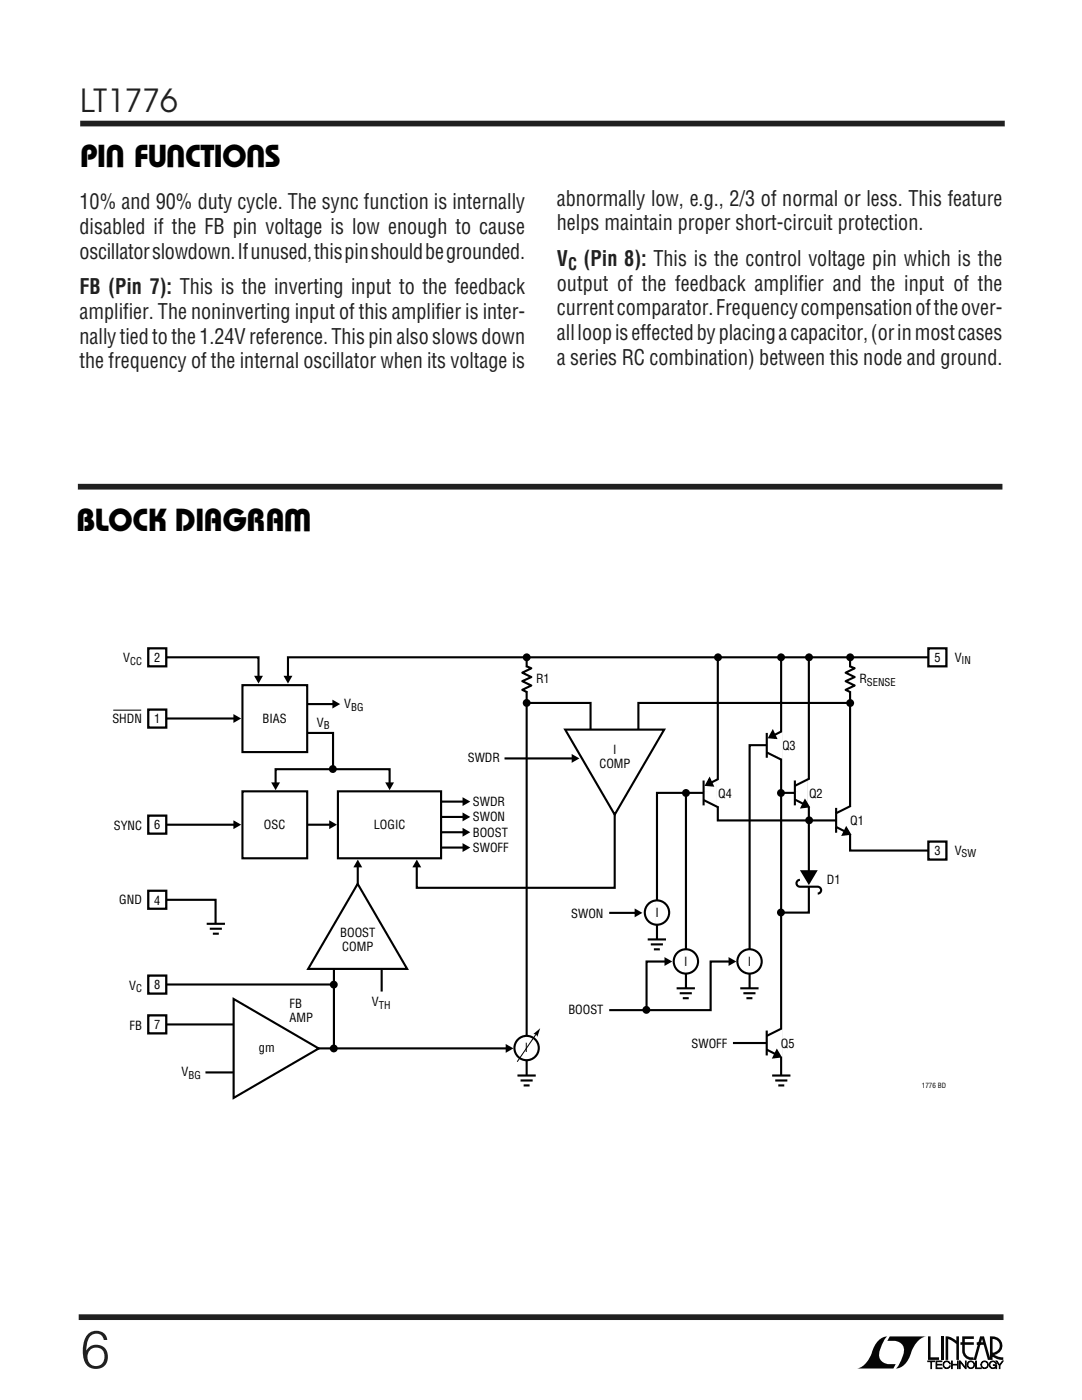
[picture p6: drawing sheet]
<svg xmlns="http://www.w3.org/2000/svg" width="216mm" height="279mm" viewBox="0 0 216 279" stroke-linecap="round" stroke-linejoin="round" font-family="sans-serif">
<path d="M16 24.7h184.5M15.7 262.9h184.5" fill="none" stroke="#231f20" stroke-width="1.1" stroke-linecap="butt"/>
<g fill="#170000">
<path d="M185.2 266.7h.5v4.2h1.7v.5h-2.2z"/>
<path d="M175 267.8a2.67 2.67 0 0 1 2-1.1 5.3 5.3 0 0 0-1.5 4.3 2.68 2.68 0 0 0 3.2 1.2l-.4 .9h-7.3a5.1 5.1 0 0 0 3.2-3.9z"/>
<path d="M177.5 266.7h7.3a5.1 5.1 0 0 0-3.2 3.9 3.4 3.4 0 0 1-2.9 2.5 5.3 5.3 0 0 0 1.6-4.2 2.68 2.68 0 0 0-3.2-1.3z"/>
<path d="M187.7 266.7h.6v4.7h-.6z"/>
<path d="M188.7 266.7l1.1 .2 1 .7v-.9h.6v4.7h-.6v-3.2l-.9-.6-.7-.4v4.2h-.5z"/>
</g>
<g fill="#170000" stroke="#170000" stroke-width=".2">
<path d="M185.1 271.6h1.4v.1h-.6v1.4h-.2v-1.4h-.6z"/>
<path d="M186.8 271.6h1.1v.1h-1v.6h1v.1h-1v.6h1.1v.1h-1.2z"/>
<path d="M189.9 271.6h.1v.7h1.1v-.7h.1v1.5h-.1v-.7h-1.1v.7h-.1z"/>
<path d="M191.5 271.6h.1l1 1.3v-1.3h.2v1.5h-.2l-1-1.3v1.3h-.1z"/>
<path d="M194.7 271.6h.1v1.4h1v.1h-1.1z"/>
<path d="M198.8 271.6h.1l.6 .8 .5-.8h.2l-.7 .9v.6h-.1v-.6z"/>
</g>
<path d="M192 266.7h2.3v.5h-1.8v.7h1.8v.5h-1.8v1.2a1.37 1.37 0 0 0 1.8 1.3v.5l1.3-4.7h.7l1.2 4.2v-4.2a1.91 1.91 0 0 1 2.5 1.4 1.91 1.91 0 0 1-1.6 2.3l.8 .4 1 .1v.5h-.4a3.5 3.5 0 0 1-1.9-.8v-.6a1.39 1.39 0 0 0 1.6-1.3 1.39 1.39 0 0 0-1.4-1.5v4.2h-1l-.8-3h-1.4v-.5h1.2l-.1-.7-1.2 4.2a2.13 2.13 0 0 1-2.7-1.3l-.1-1.7h-.4v-.5h.4z" fill="#170000"/>
<g fill="#170000" stroke="#170000" stroke-width=".2">
<path d="M193.2 271.8a.75 .75 0 0 1 1.2 .2 .75 .75 0 0 1-.5 1.1 .75 .75 0 0 1-.9-.7h.1a.61 .61 0 0 0 .9 .5 .61 .61 0 0 0 .2-1 .61 .61 0 0 0-1 .2l-.1 .3h-.1z"/>
<path d="M195.9 271.8a.75 .75 0 0 1 1.2 .2 .75 .75 0 0 1-.4 1.1 .75 .75 0 0 1-1-.7h.2a.61 .61 0 0 0 .8 .5 .61 .61 0 0 0 .2-1 .61 .61 0 0 0-1 .2v.3h-.2z"/>
<path d="M197.6 271.8a.75 .75 0 0 1 1.2 .3h-.1a.61 .61 0 0 0-1-.2 .61 .61 0 0 0 .1 1 .61 .61 0 0 0 .9-.4h-.5v-.1h.7v.7h-.2v-.3a.76 .76 0 0 1-1.1 .1 .76 .76 0 0 1 0-1.1z"/>
<path d="M188.4 271.8a.74 .74 0 0 1 1.2 .4h-.1a.61 .61 0 0 0-.9-.3 .61 .61 0 0 0-.1 .9 .61 .61 0 0 0 1-.2h.1a.75 .75 0 0 1-1.1 .4 .75 .75 0 0 1-.1-1.2z"/>
</g>
<path d="M15.5 97.1h184.5" fill="none" stroke="#231f20" stroke-width="1.1" stroke-linecap="butt"/>
<g fill="none" stroke="#000" stroke-width=".42">
<path d="M31.5 131.2h20.1v3.9M105 132.9l1 .5-1.8 .9 1.8 .8-1.8 .8 1.8 .9-1.8 .9 1 .4M105.1 131.3v85.4M155.9 131.2v84.4M169.6 131.2v38.5h17.4M187 131.2h-129.5v3.9M55 156.4v-2.9h22.7v2.9M60.3 140.5h6.2M87 160h5.7M100.7 151.4h13.8M105.1 140.3h12.7v6.3M122.7 150.7v26.5h-39.5v-4.3"/>
<path d="M136.9 158v40.2M141.2 158.2h-10.1v30.3M156 158.2h3.2M169.7 140.3h-42.3v6.3M31.6 164.6h15.4M60.3 164.6h5.8M71.4 172.9v4.3M87 163h5.7M87 166.1h5.7M87 169.2h5.7M121.6 182.2h5.4M133 191.9h-4v9.7"/>
<path d="M145.8 191.9h-4v9.7h-20.2M146.3 208.2h7.2"/>
</g>
<path d="M105.1 133.1v4.9" fill="none" stroke="#fff" stroke-width=".71" stroke-linecap="butt"/>
<g fill="#000">
<path d="M50.7 134.9h1.8l-.9 1.5zM56.6 134.9h1.7l-.8 1.5zM54.1 156.1h1.8l-.9 1.6zM76.9 156.1h1.7l-.9 1.6zM114.1 150.5l1.5 .9-1.5 .8zM46.6 163.7l1.5 .9-1.5 .9zM65.7 163.7l1.5 .9-1.5 .9zM71.4 171.5l.9 1.6h-1.8zM83.2 171.5l.8 1.6h-1.7zM92.3 159.1l1.5 .9-1.5 .9zM92.3 162.2l1.5 .8-1.5 .9zM92.3 165.2l1.5 .9-1.5 .9z"/>
<path d="M92.3 168.3l1.5 .8-1.5 .9zM126.6 181.3l1.6 .9-1.6 .9zM132.6 191l1.5 .9-1.5 .9zM145.4 191l1.5 .9-1.5 .9zM100.9 208.4l1.6 .8-1.6 .9z"/>
<circle cx="66.6" cy="196.5" r=".79"/>
<circle cx="66.6" cy="209.2" r=".79"/>
</g>
<g fill="#fff" stroke="#000" stroke-width=".42">
<path d="M67.4 157.9h20.6v13.4h-20.6z"/>
<path d="M48.4 157.9h12.9v13.4h-12.9z"/>
</g>
<path d="M31.6 143.4h15.4M60.3 146.3h6.2v7.2" fill="none" stroke="#000" stroke-width=".42"/>
<path d="M46.6 142.5l1.5 .9-1.5 .9zM66.3 139.6l1.6 .9-1.6 .9z" fill="#000"/>
<path d="M48.4 136.7h12.9v13.4h-12.9z" fill="#fff" stroke="#000" stroke-width=".42"/>
<path d="M66.6 192.5v16.6M76.2 192.5v5.4" fill="none" stroke="#000" stroke-width=".42"/>
<g fill="#fff" stroke="#000" stroke-width=".42">
<path d="M71.4 176.4l9.8 17h-19.7z"/>
<path d="M112.8 145.6h19.7l-9.8 17z"/>
</g>
<path d="M31.4 196.5h35.2M31.4 204.5h17.1M41 214h7.5M55.9 209.2h45.4" fill="none" stroke="#000" stroke-width=".42"/>
<path d="M46.6 199.4l17 9.8-17 9.9z" fill="#fff" stroke="#000" stroke-width=".42"/>
<g fill="none" stroke="#000" stroke-width=".42">
<path d="M143.2 131.2v32.5h24.1M161.4 131.2v50.9h-5.6M169.5 132.9l1 .5-1.8 .9 1.8 .8-1.8 .8 1.8 .9-1.8 .9 1 .4M140.4 155.8v4.9M140.4 159.7l2.9 1.4M143.3 155.5l-2.1 1M153 146.3v4.9M153 150.2l2.9 1.4M153.6 148.7h-4v49.5M155.9 146l-2.1 1M158.6 155.8v4.9M158.6 159.6l2.4 1.2"/>
<path d="M161.5 155.4l-2.9 1.4M31.3 179.6h11.7v5.4M159.6 175.6a.69 .69 0 0 0-.7 .7 .69 .69 0 0 0 .7 .7h3.5a.69 .69 0 0 1 .8 .6 .69 .69 0 0 1-.7 .7M166.8 161.2v5M166.9 165l2.4 1.3M169.8 160.8l-2.9 1.5M41.2 184.4h3.7M41.9 185.4h2.4M42.5 186.3h1.2M129.2 187.5h3.7M129.9 188.5h2.4M130.5 189.5h1.2"/>
<path d="M135 197.2h3.7M135.6 198.2h2.4M136.2 199.2h1.2M147.7 197.2h3.7M148.3 198.2h2.4M148.9 199.2h1.2M103.3 214.6h3.6M103.9 215.6h2.4M104.5 216.6h1.2M153 205.7v4.9M153 209.5l2.4 1.2M154.1 214.6h3.6"/>
<path d="M154.7 215.6h2.4M155.3 216.6h1.2M155.9 205.3l-2.9 1.4"/>
<circle cx="131.1" cy="182.1" r="2.43"/>
<circle cx="136.9" cy="191.9" r="2.43"/>
<circle cx="149.6" cy="191.9" r="2.43"/>
<circle cx="105.1" cy="209.2" r="2.43"/>
</g>
<path d="M43.1 184.4v2.2M131.1 187.5v2.2M136.8 197.3v2.2M149.5 197.3v2.2M105.1 214.7v2.2M155.9 214.7v2.2" fill="none" stroke="#fff" stroke-width=".97" stroke-linecap="butt"/>
<g fill="#000">
<path d="M159.6 173.7h3.6l-1.8 2.9zM106.4 206.4l1.4-1.2-.6 1.7-.2-.5z"/>
<circle cx="105.1" cy="131.2" r=".79"/>
<circle cx="143.3" cy="131.2" r=".79"/>
<circle cx="155.9" cy="131.2" r=".79"/>
<circle cx="161.4" cy="131.2" r=".79"/>
<circle cx="169.6" cy="131.2" r=".79"/>
<circle cx="66.4" cy="153.5" r=".79"/>
<circle cx="105.1" cy="140.3" r=".79"/>
<circle cx="136.9" cy="158.3" r=".79"/>
<circle cx="155.8" cy="158.3" r=".79"/>
<circle cx="169.6" cy="140.3" r=".79"/>
<circle cx="161.5" cy="163.7" r=".79"/>
<circle cx="155.8" cy="182.1" r=".79"/>
<circle cx="129" cy="201.5" r=".79"/>
</g>
<g fill="none" stroke="#fff" stroke-width=".71" stroke-linecap="butt">
<path d="M29.6 131.2h3.6M31.4 129.4v3.6M169.6 133.1v4.9M140.4 158.2h1.6M143.2 155.6v5.3M153 148.7h1.6M155.8 146.1v5.3M158.6 158.3h1.6M161.4 155.5v5.5M131.1 179.7v4.8M161.4 174.7v2.2M166.8 163.7h1.7"/>
<path d="M169.7 161v5.5M128.7 182.1h4.8M134.4 191.9h4.9M136.9 189.5v4.7M147.1 191.9h4.9M149.6 189.5v4.7M102.7 209.2h4.8M105.1 206.8v4.7M153 208.2h1.6M155.8 205.4v5.5"/>
</g>
<path d="M22.6 141.7h5.6M107.1 206.2l-3.9 5.7" fill="none" stroke="#000" stroke-width=".2"/>
<path d="M141.6 155.5l.5 1.2-1.1-.1zM154.2 146l.6 1.2-1.2-.1zM160.6 159.9l.7 1-1.3 .2zM168.9 165.3l.6 1.1-1.2 .1zM155 209.8l.7 1-1.3 .2z" fill="#000" stroke="#000" stroke-width=".49"/>
<path d="M29.6 129.4h3.6v3.6h-3.6z" fill="#fff" stroke="#000" stroke-width=".45"/>
<path d="M185.3 131.2h3.5M187.1 129.4v3.6" fill="none" stroke="#fff" stroke-width=".71" stroke-linecap="butt"/>
<path d="M185.2 129.4h3.6v3.6h-3.6z" fill="#fff" stroke="#000" stroke-width=".45"/>
<path d="M185.3 169.8h3.5M187.1 168v3.5" fill="none" stroke="#fff" stroke-width=".71" stroke-linecap="butt"/>
<path d="M185.2 168h3.6v3.5h-3.6z" fill="#fff" stroke="#000" stroke-width=".45"/>
<path d="M29.6 143.4h3.6M31.4 141.6v3.6" fill="none" stroke="#fff" stroke-width=".71" stroke-linecap="butt"/>
<path d="M29.6 141.6h3.6v3.6h-3.6z" fill="#fff" stroke="#000" stroke-width=".45"/>
<path d="M29.6 164.6h3.6M31.4 162.8v3.6" fill="none" stroke="#fff" stroke-width=".71" stroke-linecap="butt"/>
<path d="M29.6 162.8h3.6v3.6h-3.6z" fill="#fff" stroke="#000" stroke-width=".45"/>
<path d="M29.6 179.6h3.6M31.4 177.8v3.6" fill="none" stroke="#fff" stroke-width=".71" stroke-linecap="butt"/>
<path d="M29.6 177.8h3.6v3.6h-3.6z" fill="#fff" stroke="#000" stroke-width=".45"/>
<path d="M29.6 196.5h3.6M31.4 194.7v3.6" fill="none" stroke="#fff" stroke-width=".71" stroke-linecap="butt"/>
<path d="M29.6 194.7h3.6v3.6h-3.6z" fill="#fff" stroke="#000" stroke-width=".45"/>
<path d="M29.6 204.4h3.6M31.4 202.7v3.5" fill="none" stroke="#fff" stroke-width=".71" stroke-linecap="butt"/>
<path d="M29.6 202.6h3.6v3.6h-3.6z" fill="#fff" stroke="#000" stroke-width=".45"/>
<text font-size="10.6" fill="#231f20" x="16.1" y="273">6</text>
<g font-size="6.4">
<text x="62.2" y="101.5" transform="rotate(-180 62.2 101.5)">W</text>
<text x="15.2" y="106">BLOCK DIAGRA</text>
</g>
<text font-size="6.3" fill="#231f20" x="16" y="22.3">LT1776</text>
<g font-size="6.3">
<text x="24.9" y="28.9" transform="rotate(-180 24.9 28.9)">U</text>
<text x="37" y="28.9" transform="rotate(-180 37 28.9)">U</text>
<text x="52.9" y="28.9" transform="rotate(-180 52.9 28.9)">U</text>
<text x="16" y="33.4">PIN FUNCTIONS</text>
</g>
<g font-size="4.2" fill="#231f20">
<text x="15.9" y="41.7">10% and 90% duty cycle. The sync function is internally</text>
<text x="111.1" y="41.1">abnormally low, e.g., 2/3 of normal or less. This feature</text>
<text x="15.9" y="46.7">disabled if the FB pin voltage is low enough to cause</text>
<text x="111.1" y="46">helps maintain proper short-circuit protection.</text>
<text x="15.9" y="51.6">oscillator slowdown. If unused, this pin should be grounded.</text>
<text x="111.1" y="53">V</text>
<text x="116.5" y="53">(Pin 8): This is the control voltage pin which is the</text>
<text x="15.9" y="58.7">FB (Pin 7): This is the inverting input to the feedback</text>
<text x="111.1" y="58">output of the feedback amplifier and the input of the</text>
<text x="15.9" y="63.6">amplifier. The noninverting input of this amplifier is inter-</text>
<text x="111.1" y="62.9">current comparator. Frequency compensation of the over-</text>
<text x="15.9" y="68.6">nally tied to the 1.24V reference. This pin also slows down</text>
<text x="111.1" y="67.9">all loop is effected by placing a capacitor, (or in most cases</text>
<text x="15.9" y="73.5">the frequency of the internal oscillator when its voltage is</text>
<text x="111.1" y="72.8">a series RC combination) between this node and ground.</text>
</g>
<text font-size="3.4" fill="#231f20" x="113.4" y="53.9">C</text>
<g font-size="2.5">
<text x="24.6" y="132.2">V</text>
<text x="30.8" y="132.1">2</text>
<text x="107" y="136.4">R1</text>
<text x="171.5" y="136.4">R</text>
<text x="186.5" y="132.1">5</text>
<text x="190.5" y="132">V</text>
<text x="68.7" y="141.4">V</text>
<text x="22.4" y="144.2">SHDN</text>
<text x="30.8" y="144.4">1</text>
<text x="52.4" y="144.3">BIAS</text>
<text x="63.2" y="145">V</text>
<text x="156" y="149.8">Q3</text>
<text x="93.3" y="152.2">SWDR</text>
<text x="119.6" y="153.2">COMP</text>
<text x="122.4" y="150.4">I</text>
<text x="94.4" y="160.9">SWDR</text>
<text x="143.3" y="159.2">Q4</text>
<text x="161.4" y="159.2">Q2</text>
<text x="22.7" y="165.6">SYNC</text>
<text x="30.8" y="165.5">6</text>
<text x="52.7" y="165.5">OSC</text>
<text x="74.6" y="165.5">LOGIC</text>
<text x="94.4" y="163.9">SWON</text>
<text x="94.4" y="167">BOOST</text>
<text x="169.7" y="164.7">Q1</text>
<text x="94.4" y="170">SWOFF</text>
<text x="186.5" y="170.7">3</text>
<text x="190.5" y="170.6">V</text>
<text x="165" y="176.4">D1</text>
<text x="23.8" y="180.5">GND</text>
<text x="30.8" y="180.5">4</text>
<text x="114" y="183.1">SWON</text>
<text x="130.8" y="183">I</text>
<text x="67.9" y="187">BOOST</text>
<text x="68.3" y="189.8">COMP</text>
<text x="25.8" y="197.5">V</text>
<text x="30.8" y="197.5">8</text>
<text x="136.5" y="192.8">I</text>
<text x="149.2" y="192.8">I</text>
<text x="57.8" y="201.2">FB</text>
<text x="74.2" y="200.8">V</text>
<text x="113.4" y="202.4">BOOST</text>
<text x="25.9" y="205.5">FB</text>
<text x="30.8" y="205.4">7</text>
<text x="51.7" y="209.9">gm</text>
<text x="57.8" y="204">AMP</text>
<text x="138" y="209.1">SWOFF</text>
<text x="155.8" y="209.1">Q5</text>
<text x="36.2" y="214.8">V</text>
<text x="104.8" y="210">I</text>
</g>
<g font-size="2.1">
<text x="26" y="132.7">CC</text>
<text x="173" y="136.9">SENSE</text>
<text x="191.9" y="132.6">IN</text>
<text x="70.1" y="141.9">BG</text>
<text x="64.6" y="145.6">B</text>
<text x="191.9" y="171.1">SW</text>
<text x="27.2" y="198">C</text>
<text x="75.6" y="201.4">TH</text>
<text x="37.6" y="215.3">BG</text>
</g>
<text font-size="1.4" x="183.9" y="217.2">1776 BD</text>
</svg>
